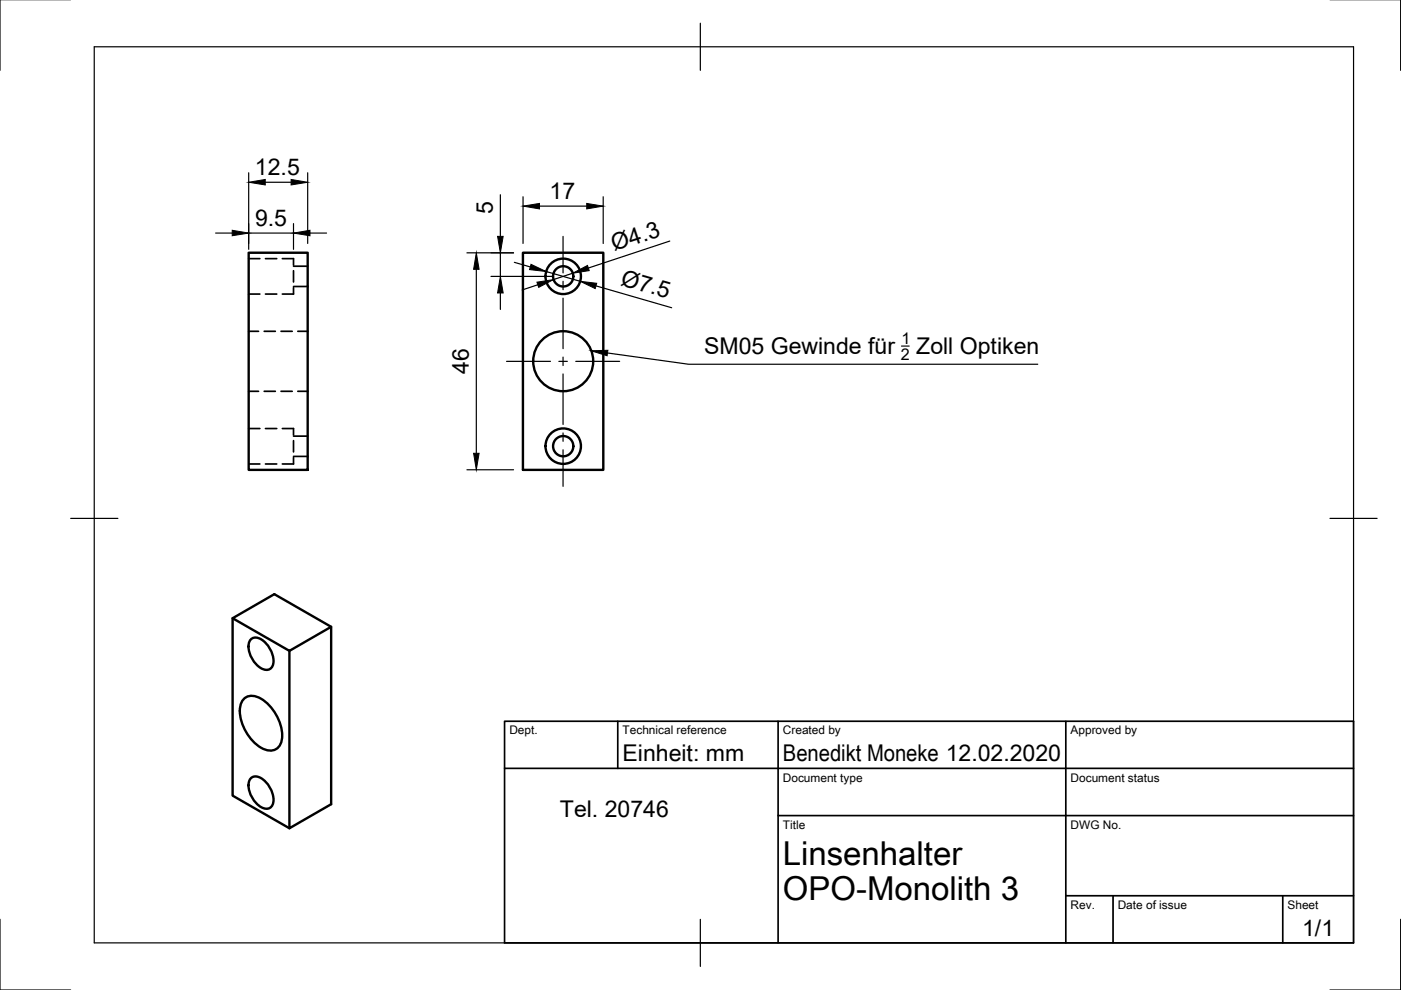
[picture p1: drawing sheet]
<svg xmlns="http://www.w3.org/2000/svg" width="297mm" height="210mm" viewBox="0 0 297 210" stroke-linecap="round" stroke-linejoin="round" font-family="sans-serif">
<!-- layer: Sichtbar -->
<g fill="none" stroke="#000" stroke-width=".51">
<path d="M52.7 53.6h12.5v46h-12.5zM110.9 53.6h17v46h-17zM49.3 131.1v37.6l12.1 6.9M53.3 135.5a2.38 2.38 0 0 1 3.1 .9 4.9 4.9 0 0 1 1.3 4.9 1.82 1.82 0 0 1-2.9 0 5.6 5.6 0 0 1-2-4.9zM70.2 132.9l-8.8 5.1-12.1-6.9 8.9-5.1 12 6.9v37.6l-8.8 5.1v-37.6M51.9 148a3.4 3.4 0 0 1 4.2 .6 9.7 9.7 0 0 1 3.7 8.2 2.5 2.5 0 0 1-3.6 2.1 9.4 9.4 0 0 1-5.3-9l.2-.8zM53.3 164.9a2.38 2.38 0 0 1 3.1 .9 4.9 4.9 0 0 1 1.3 5 1.82 1.82 0 0 1-2.9-.1 5.6 5.6 0 0 1-2-4.8z"/>
<circle cx="119.4" cy="58.6" r="2.15"/>
<circle cx="119.4" cy="58.6" r="3.8"/>
<circle cx="119.4" cy="76.6" r="6.4"/>
<circle cx="119.4" cy="94.6" r="2.15"/>
<circle cx="119.4" cy="94.6" r="3.8"/>
</g>
<!-- layer: Verdeckt -->
<g fill="none" stroke="#000" stroke-width=".36">
<path d="M52.7 54.8h2.4M56.3 54.8h2.4M59.9 54.8h2.3v1.4M62.2 57.4v2.4M62.2 56.4h3M52.7 70.2h2.1M52.7 62.3h2.4M56 70.2h2.4M56.3 62.3h2.4M59.6 70.2h2.4M62.2 61v1.3h-2.3M62.2 60.7h3"/>
<path d="M63.1 70.2h2.1M52.7 83h2.1M52.7 98.4h2.4M52.7 90.9h2.4M56 83h2.4M56.3 98.4h2.4M56.3 90.9h2.4M59.6 83h2.4M59.9 90.9h2.3v1.3M62.2 97v1.4h-2.3M62.2 93.4v2.4M62.2 92.5h3"/>
<path d="M62.2 96.8h3M63.1 83h2.1"/>
</g>
<!-- layer: TitleBlock -->
<path d="M107 152.9h180v47h-180zM131 152.9v10M165 152.9v47M226 152.9v47M107 162.9h180M165 172.9h122M226 189.9h61M236 189.9v10M272 189.9v10" fill="none" stroke="#000" stroke-width=".36"/>
<!-- layer: Border -->
<path d="M0 -.1v15M297 -.1v15M20 9.9h267v190h-267zM148.5 4.9v10M15 109.9h10M282 109.9h10M0 194.9v15h15M148.5 194.9v10M297 194.9v15h-15" fill="none" stroke="#000" stroke-width=".25"/>
<!-- layer: Dimensions -->
<g fill="none" stroke="#000" stroke-width=".25">
<path d="M52.7 36.6v16.3M56.2 38.6h5.5M65.2 36.6v15M45.7 49.4h3.5M52.7 49.4h9.5M62.2 47.4v5.5M65.7 49.4h3.5M99 53.6h9.9M101 57.1v39M104.1 58.6h13.3M106.1 41.3v8.8M106.1 53.6v5"/>
<path d="M109.1 55.6l3.3 1M110.9 41.7v9.9M114.4 43.7h10M115.8 57.6l7.2 2M121.4 57.9l-4.1 1.4M127.9 41.7v9.9M142 51.1l-17.2 5.7M106.1 62.1v3.5M114 60.4l-3.3 1.1M126.4 60.6l16 4.6M99 99.6h9.9"/>
</g>
<g fill="#000" stroke="#000" stroke-width=".21">
<path d="M52.7 38.6l3.5-.5v1.1zM61.7 38.1l3.5 .5-3.5 .6zM49.2 48.8l3.5 .6-3.5 .6zM62.2 49.4l3.5-.6v1.2zM101 53.6l.6 3.5h-1.2zM105.5 50.1h1.2l-.6 3.5zM112.6 56l3.2 1.6-3.5-.4zM113.8 59.8l3.5-.5-3.1 1.6zM110.9 43.7l3.5-.6v1.2zM124.4 43.1l3.5 .6-3.5 .6zM121.4 57.9l3.2-1.6 .3 1.1zM106.1 58.6l.6 3.5h-1.2z"/>
<path d="M123 59.6l3.5 .5-.3 1.1zM100.4 96.1h1.2l-.6 3.5z"/>
</g>
<!-- layer: Center Lines -->
<path d="M119.4 50.1v7.8M119.4 59.6v1.8M107.4 76.6h9.3M118.5 76.6h1.8M119.4 63.2v10.7M119.4 75.7v1.8M119.4 79.3v10.7M122.1 76.6h9.3M119.4 91.8v1.8M119.4 95.4v7.7" fill="none" stroke="#000" stroke-width=".25"/>
<!-- layer: Annotations -->
<path d="M128.8 74.8l17.2 2.4h74M191.1 73.4h1.7" fill="none" stroke="#000" stroke-width=".25"/>
<path d="M125.3 74.4l3.6-.1-.2 1.1z" fill="#000" stroke="#000" stroke-width=".21"/>
<g font-size="7">
<text x="166" y="183.4">Linsenhalter</text>
<text x="166" y="190.9">OPO-Monolith 3</text>
</g>
<g font-size="4.9">
<text x="54.1" y="37.1">12.5</text>
<text x="54.1" y="47.9">9.5</text>
<text x="104.5" y="45.3" transform="rotate(-90 104.5 45.3)">5</text>
<text x="116.5" y="42.2">17</text>
<text x="130.2" y="53.3" transform="rotate(-18 130.2 53.3)">Ø4.3</text>
<text x="131.4" y="60.4" transform="rotate(16 131.4 60.4)">Ø7.5</text>
<text x="149.3" y="75.1">SM05 Gewinde für</text>
<text x="194.3" y="75.1">Zoll Optiken</text>
<text x="99.4" y="79.2" transform="rotate(-90 99.4 79.2)">46</text>
<text x="132" y="161.4">Einheit: mm</text>
<text x="166" y="161.4">Benedikt Moneke 12.02.2020</text>
<text x="118.7" y="173.3">Tel. 20746</text>
<text x="276.1" y="198.5">1/1</text>
</g>
<g font-size="3.4">
<text x="191" y="76.3">2</text>
<text x="191.1" y="73">1</text>
</g>
<g font-size="2.5">
<text x="108" y="155.7">Dept.</text>
<text x="132" y="155.7">Technical reference</text>
<text x="166" y="155.7">Created by</text>
<text x="227" y="155.7">Approved by</text>
<text x="166" y="165.7">Document type</text>
<text x="227" y="165.7">Document status</text>
<text x="166" y="175.7">Title</text>
<text x="227" y="175.7">DWG No.</text>
<text x="227" y="192.7">Rev.</text>
<text x="237" y="192.7">Date of issue</text>
<text x="273" y="192.7">Sheet</text>
</g>
</svg>
